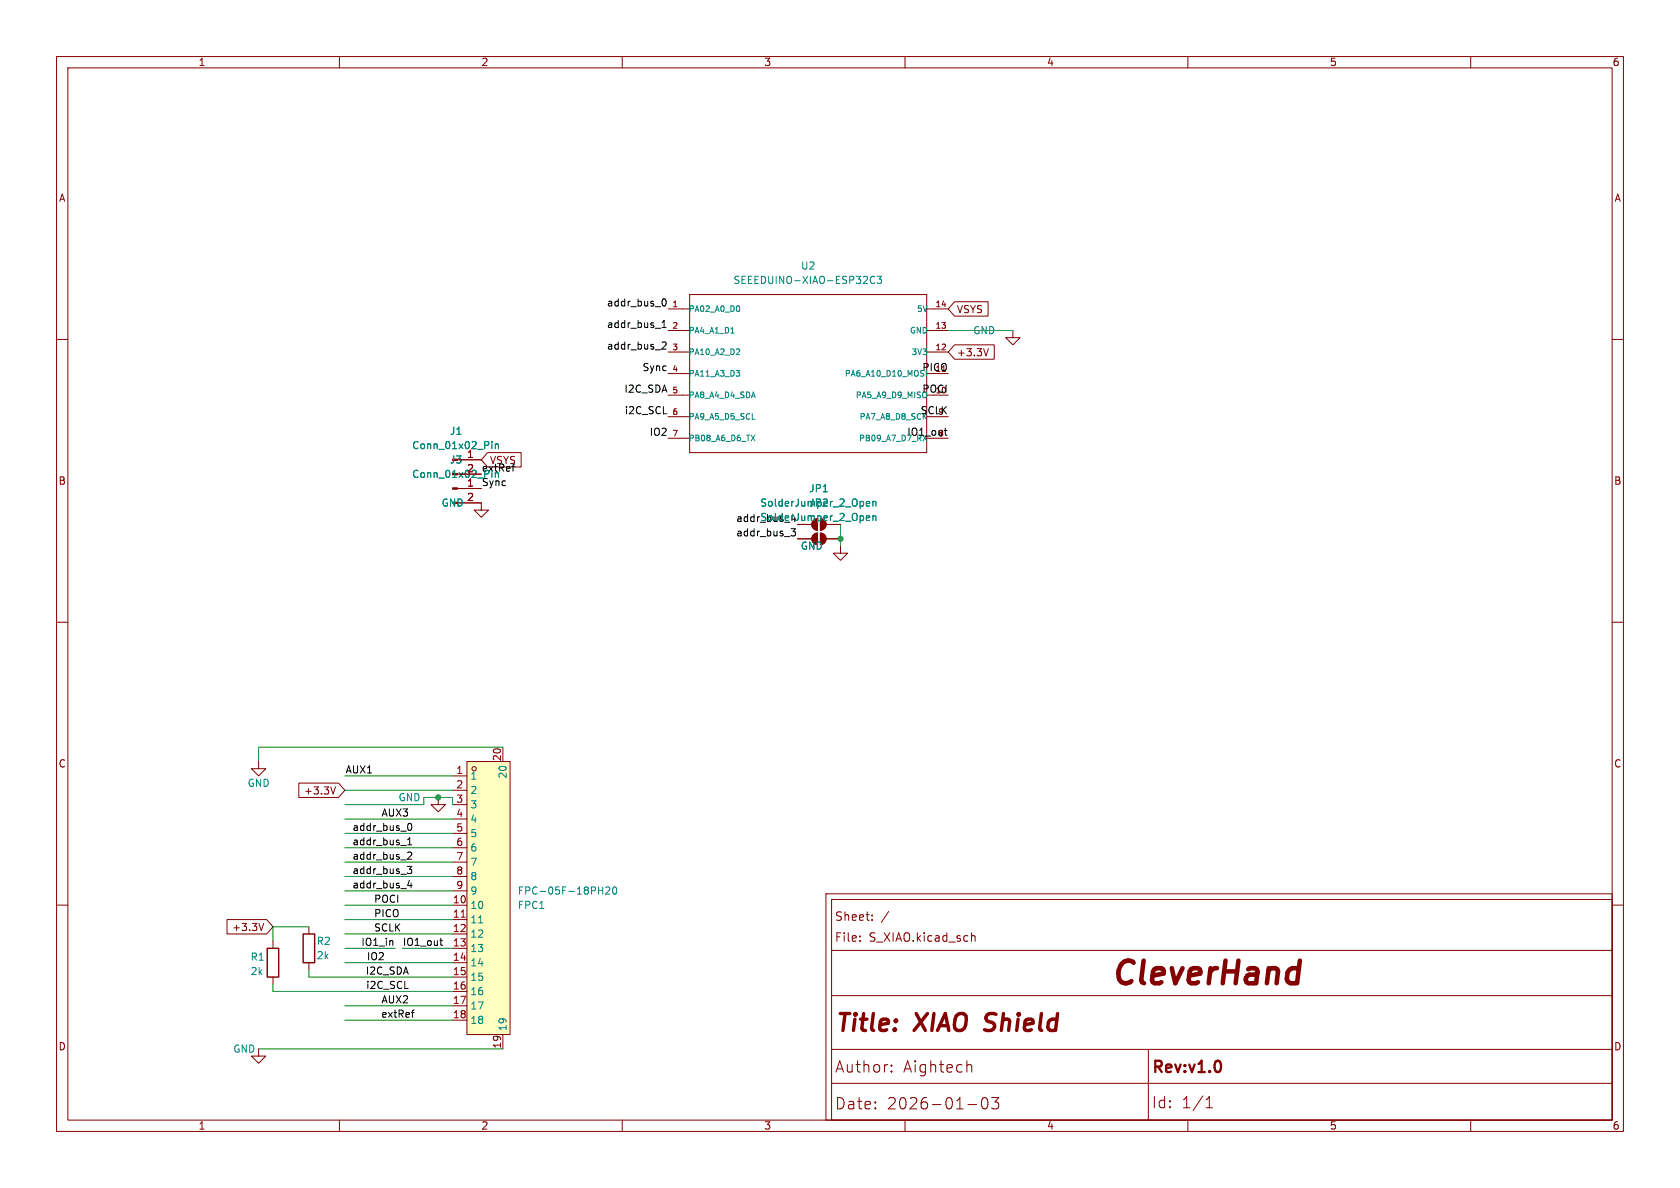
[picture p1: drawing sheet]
(kicad_sch
 (version 20250114)
 (generator "eeschema")
 (generator_version "9.0")
 (paper "A4")
 (title_block
  (title "XIAO Shield")
  (date "2026-01-03")
  (rev "v1.0")
  (company "Aightech"))
 (lib_symbols
  (symbol "00_custom:MOUDLE-SEEEDUINO-XIAO-ESP32C3"
   (pin_names
    (offset 1.016)) (exclude_from_sim no) (in_bom yes) (on_board yes)
   (property "Reference" "U" (at -21.59 15.24 0) (effects (font (size 1.27 1.27)) (justify left bottom)))
   (property "Value" "SEEEDUINO-XIAO-ESP32C3" (at -21.59 13.97 0) (effects (font (size 1.27 1.27)) (justify left bottom)))
   (property "Footprint" "00_custom-footprints:xiaoSeeedStudio_MODULE14P-SMD-2.54-21X17" (at 0 0 0) (effects (font (size 1.27 1.27)) (justify bottom) (hide yes)))
   (property "Datasheet" "" (at 0 0 0) (effects (font (size 1.27 1.27)) (hide yes)))
   (property "Description" "" (at 0 0 0) (effects (font (size 1.27 1.27)) (hide yes)))
   (symbol "MOUDLE-SEEEDUINO-XIAO-ESP32C3_0_0"
    (polyline (pts (xy -21.59 13.97) (xy 20.32 13.97)) (stroke (width 0.1524) (type default)) (fill (type none)))
    (polyline (pts (xy -21.59 11.43) (xy -22.86 11.43)) (stroke (width 0.1524) (type default)) (fill (type none)))
    (polyline (pts (xy -21.59 11.43) (xy -21.59 13.97)) (stroke (width 0.1524) (type default)) (fill (type none)))
    (polyline (pts (xy -21.59 7.62) (xy -22.86 7.62)) (stroke (width 0.1524) (type default)) (fill (type none)))
    (polyline (pts (xy -21.59 7.62) (xy -21.59 11.43)) (stroke (width 0.1524) (type default)) (fill (type none)))
    (polyline (pts (xy -21.59 3.81) (xy -22.86 3.81)) (stroke (width 0.1524) (type default)) (fill (type none)))
    (polyline (pts (xy -21.59 3.81) (xy -21.59 7.62)) (stroke (width 0.1524) (type default)) (fill (type none)))
    (polyline (pts (xy -21.59 0) (xy -22.86 0)) (stroke (width 0.1524) (type default)) (fill (type none)))
    (polyline (pts (xy -21.59 0) (xy -21.59 3.81)) (stroke (width 0.1524) (type default)) (fill (type none)))
    (polyline (pts (xy -21.59 -3.81) (xy -22.86 -3.81)) (stroke (width 0.1524) (type default)) (fill (type none)))
    (polyline (pts (xy -21.59 -7.62) (xy -22.86 -7.62)) (stroke (width 0.1524) (type default)) (fill (type none)))
    (polyline (pts (xy -21.59 -11.43) (xy -22.86 -11.43)) (stroke (width 0.1524) (type default)) (fill (type none)))
    (polyline (pts (xy -21.59 -13.97) (xy -21.59 0)) (stroke (width 0.1524) (type default)) (fill (type none)))
    (polyline (pts (xy 20.32 13.97) (xy 20.32 11.43)) (stroke (width 0.1524) (type default)) (fill (type none)))
    (polyline (pts (xy 20.32 11.43) (xy 20.32 7.62)) (stroke (width 0.1524) (type default)) (fill (type none)))
    (polyline (pts (xy 20.32 7.62) (xy 20.32 3.81)) (stroke (width 0.1524) (type default)) (fill (type none)))
    (polyline (pts (xy 20.32 3.81) (xy 20.32 -13.97)) (stroke (width 0.1524) (type default)) (fill (type none)))
    (polyline (pts (xy 20.32 -13.97) (xy -21.59 -13.97)) (stroke (width 0.1524) (type default)) (fill (type none)))
    (polyline (pts (xy 21.59 11.43) (xy 20.32 11.43)) (stroke (width 0.1524) (type default)) (fill (type none)))
    (polyline (pts (xy 21.59 7.62) (xy 20.32 7.62)) (stroke (width 0.1524) (type default)) (fill (type none)))
    (polyline (pts (xy 21.59 3.81) (xy 20.32 3.81)) (stroke (width 0.1524) (type default)) (fill (type none)))
    (polyline (pts (xy 21.59 0) (xy 20.32 0)) (stroke (width 0.1524) (type default)) (fill (type none)))
    (polyline (pts (xy 21.59 -3.81) (xy 20.32 -3.81)) (stroke (width 0.1524) (type default)) (fill (type none)))
    (polyline (pts (xy 21.59 -7.62) (xy 20.32 -7.62)) (stroke (width 0.1524) (type default)) (fill (type none)))
    (polyline (pts (xy 21.59 -11.43) (xy 20.32 -11.43)) (stroke (width 0.1524) (type default)) (fill (type none)))
    (pin bidirectional line (at -25.4 11.43 0) (length 2.54) (name "PA02_A0_D0" (effects (font (size 1.016 1.016)))) (number "1" (effects (font (size 1.016 1.016)))))
    (pin bidirectional line (at -25.4 7.62 0) (length 2.54) (name "PA4_A1_D1" (effects (font (size 1.016 1.016)))) (number "2" (effects (font (size 1.016 1.016)))))
    (pin bidirectional line (at -25.4 3.81 0) (length 2.54) (name "PA10_A2_D2" (effects (font (size 1.016 1.016)))) (number "3" (effects (font (size 1.016 1.016)))))
    (pin bidirectional line (at -25.4 0 0) (length 2.54) (name "PA11_A3_D3" (effects (font (size 1.016 1.016)))) (number "4" (effects (font (size 1.016 1.016)))))
    (pin bidirectional line (at -25.4 -3.81 0) (length 2.54) (name "PA8_A4_D4_SDA" (effects (font (size 1.016 1.016)))) (number "5" (effects (font (size 1.016 1.016)))))
    (pin bidirectional line (at -25.4 -7.62 0) (length 2.54) (name "PA9_A5_D5_SCL" (effects (font (size 1.016 1.016)))) (number "6" (effects (font (size 1.016 1.016)))))
    (pin bidirectional line (at -25.4 -11.43 0) (length 2.54) (name "PB08_A6_D6_TX" (effects (font (size 1.016 1.016)))) (number "7" (effects (font (size 1.016 1.016)))))
    (pin bidirectional line (at 24.13 11.43 180) (length 2.54) (name "5V" (effects (font (size 1.016 1.016)))) (number "14" (effects (font (size 1.016 1.016)))))
    (pin bidirectional line (at 24.13 7.62 180) (length 2.54) (name "GND" (effects (font (size 1.016 1.016)))) (number "13" (effects (font (size 1.016 1.016)))))
    (pin bidirectional line (at 24.13 3.81 180) (length 2.54) (name "3V3" (effects (font (size 1.016 1.016)))) (number "12" (effects (font (size 1.016 1.016)))))
    (pin bidirectional line (at 24.13 0 180) (length 2.54) (name "PA6_A10_D10_MOSI" (effects (font (size 1.016 1.016)))) (number "11" (effects (font (size 1.016 1.016)))))
    (pin bidirectional line (at 24.13 -3.81 180) (length 2.54) (name "PA5_A9_D9_MISO" (effects (font (size 1.016 1.016)))) (number "10" (effects (font (size 1.016 1.016)))))
    (pin bidirectional line (at 24.13 -7.62 180) (length 2.54) (name "PA7_A8_D8_SCK" (effects (font (size 1.016 1.016)))) (number "9" (effects (font (size 1.016 1.016)))))
    (pin bidirectional line (at 24.13 -11.43 180) (length 2.54) (name "PB09_A7_D7_RX" (effects (font (size 1.016 1.016)))) (number "8" (effects (font (size 1.016 1.016))))))
   (embedded_fonts no))
  (symbol "00_lcsc:FPC-05F-18PH20" (exclude_from_sim no) (in_bom yes) (on_board yes)
   (property "Reference" "FPC" (at 0 31.75 0) (effects (font (size 1.27 1.27))))
   (property "Value" "FPC-05F-18PH20" (at 0 -31.75 0) (effects (font (size 1.27 1.27))))
   (property "Footprint" "00_lcsc:FPC-SMD_18P-P0.50_FPC-05F-18PH20" (at 0 -34.29 0) (effects (font (size 1.27 1.27)) (hide yes)))
   (property "Datasheet" "" (at 0 0 0) (effects (font (size 1.27 1.27)) (hide yes)))
   (property "Description" "" (at 0 0 0) (effects (font (size 1.27 1.27)) (hide yes)))
   (property "LCSC Part" "C2856802" (at 0 -36.83 0) (effects (font (size 1.27 1.27)) (hide yes)))
   (symbol "FPC-05F-18PH20_0_1"
    (rectangle (start -2.54 24.13) (end 5.08 -24.13) (stroke (width 0) (type default)) (fill (type background)))
    (circle (center -1.27 22.86) (radius 0.38) (stroke (width 0) (type default)) (fill (type none)))
    (pin unspecified line (at -5.08 21.59 0) (length 2.54) (name "1" (effects (font (size 1.27 1.27)))) (number "1" (effects (font (size 1.27 1.27)))))
    (pin unspecified line (at -5.08 19.05 0) (length 2.54) (name "2" (effects (font (size 1.27 1.27)))) (number "2" (effects (font (size 1.27 1.27)))))
    (pin unspecified line (at -5.08 16.51 0) (length 2.54) (name "3" (effects (font (size 1.27 1.27)))) (number "3" (effects (font (size 1.27 1.27)))))
    (pin unspecified line (at -5.08 13.97 0) (length 2.54) (name "4" (effects (font (size 1.27 1.27)))) (number "4" (effects (font (size 1.27 1.27)))))
    (pin unspecified line (at -5.08 11.43 0) (length 2.54) (name "5" (effects (font (size 1.27 1.27)))) (number "5" (effects (font (size 1.27 1.27)))))
    (pin unspecified line (at -5.08 8.89 0) (length 2.54) (name "6" (effects (font (size 1.27 1.27)))) (number "6" (effects (font (size 1.27 1.27)))))
    (pin unspecified line (at -5.08 6.35 0) (length 2.54) (name "7" (effects (font (size 1.27 1.27)))) (number "7" (effects (font (size 1.27 1.27)))))
    (pin unspecified line (at -5.08 3.81 0) (length 2.54) (name "8" (effects (font (size 1.27 1.27)))) (number "8" (effects (font (size 1.27 1.27)))))
    (pin unspecified line (at -5.08 1.27 0) (length 2.54) (name "9" (effects (font (size 1.27 1.27)))) (number "9" (effects (font (size 1.27 1.27)))))
    (pin unspecified line (at -5.08 -1.27 0) (length 2.54) (name "10" (effects (font (size 1.27 1.27)))) (number "10" (effects (font (size 1.27 1.27)))))
    (pin unspecified line (at -5.08 -3.81 0) (length 2.54) (name "11" (effects (font (size 1.27 1.27)))) (number "11" (effects (font (size 1.27 1.27)))))
    (pin unspecified line (at -5.08 -6.35 0) (length 2.54) (name "12" (effects (font (size 1.27 1.27)))) (number "12" (effects (font (size 1.27 1.27)))))
    (pin unspecified line (at -5.08 -8.89 0) (length 2.54) (name "13" (effects (font (size 1.27 1.27)))) (number "13" (effects (font (size 1.27 1.27)))))
    (pin unspecified line (at -5.08 -11.43 0) (length 2.54) (name "14" (effects (font (size 1.27 1.27)))) (number "14" (effects (font (size 1.27 1.27)))))
    (pin unspecified line (at -5.08 -13.97 0) (length 2.54) (name "15" (effects (font (size 1.27 1.27)))) (number "15" (effects (font (size 1.27 1.27)))))
    (pin unspecified line (at -5.08 -16.51 0) (length 2.54) (name "16" (effects (font (size 1.27 1.27)))) (number "16" (effects (font (size 1.27 1.27)))))
    (pin unspecified line (at -5.08 -19.05 0) (length 2.54) (name "17" (effects (font (size 1.27 1.27)))) (number "17" (effects (font (size 1.27 1.27)))))
    (pin unspecified line (at -5.08 -21.59 0) (length 2.54) (name "18" (effects (font (size 1.27 1.27)))) (number "18" (effects (font (size 1.27 1.27)))))
    (pin unspecified line (at 3.81 26.67 270) (length 2.54) (name "20" (effects (font (size 1.27 1.27)))) (number "20" (effects (font (size 1.27 1.27)))))
    (pin unspecified line (at 3.81 -26.67 90) (length 2.54) (name "19" (effects (font (size 1.27 1.27)))) (number "19" (effects (font (size 1.27 1.27))))))
   (embedded_fonts no))
  (symbol "Connector:Conn_01x02_Pin"
   (pin_names
    (offset 1.016) (hide yes)) (exclude_from_sim no) (in_bom yes) (on_board yes)
   (property "Reference" "J" (at 0 2.54 0) (effects (font (size 1.27 1.27))))
   (property "Value" "Conn_01x02_Pin" (at 0 -5.08 0) (effects (font (size 1.27 1.27))))
   (property "Footprint" "" (at 0 0 0) (effects (font (size 1.27 1.27)) (hide yes)))
   (property "Datasheet" "~" (at 0 0 0) (effects (font (size 1.27 1.27)) (hide yes)))
   (property "Description" "Generic connector, single row, 01x02, script generated" (at 0 0 0) (effects (font (size 1.27 1.27)) (hide yes)))
   (property "ki_locked" "" (at 0 0 0) (effects (font (size 1.27 1.27))))
   (symbol "Conn_01x02_Pin_1_1"
    (rectangle (start 0.8636 0.127) (end 0 -0.127) (stroke (width 0.1524) (type default)) (fill (type outline)))
    (rectangle (start 0.8636 -2.413) (end 0 -2.667) (stroke (width 0.1524) (type default)) (fill (type outline)))
    (polyline (pts (xy 1.27 0) (xy 0.8636 0)) (stroke (width 0.1524) (type default)) (fill (type none)))
    (polyline (pts (xy 1.27 -2.54) (xy 0.8636 -2.54)) (stroke (width 0.1524) (type default)) (fill (type none)))
    (pin passive line (at 5.08 0 180) (length 3.81) (name "Pin_1" (effects (font (size 1.27 1.27)))) (number "1" (effects (font (size 1.27 1.27)))))
    (pin passive line (at 5.08 -2.54 180) (length 3.81) (name "Pin_2" (effects (font (size 1.27 1.27)))) (number "2" (effects (font (size 1.27 1.27))))))
   (embedded_fonts no))
  (symbol "Device:R"
   (pin_numbers (hide yes))
   (pin_names
    (offset 0)) (exclude_from_sim no) (in_bom yes) (on_board yes)
   (property "Reference" "R" (at 2.032 0 90) (effects (font (size 1.27 1.27))))
   (property "Value" "R" (at 0 0 90) (effects (font (size 1.27 1.27))))
   (property "Footprint" "" (at -1.778 0 90) (effects (font (size 1.27 1.27)) (hide yes)))
   (property "Datasheet" "~" (at 0 0 0) (effects (font (size 1.27 1.27)) (hide yes)))
   (property "Description" "Resistor" (at 0 0 0) (effects (font (size 1.27 1.27)) (hide yes)))
   (symbol "R_0_1"
    (rectangle (start -1.016 -2.54) (end 1.016 2.54) (stroke (width 0.254) (type default)) (fill (type none))))
   (symbol "R_1_1"
    (pin passive line (at 0 3.81 270) (length 1.27) (name "~" (effects (font (size 1.27 1.27)))) (number "1" (effects (font (size 1.27 1.27)))))
    (pin passive line (at 0 -3.81 90) (length 1.27) (name "~" (effects (font (size 1.27 1.27)))) (number "2" (effects (font (size 1.27 1.27))))))
   (embedded_fonts no))
  (symbol "Jumper:SolderJumper_2_Open"
   (pin_numbers (hide yes))
   (pin_names
    (offset 0) (hide yes)) (exclude_from_sim yes) (in_bom no) (on_board yes)
   (property "Reference" "JP" (at 0 2.032 0) (effects (font (size 1.27 1.27))))
   (property "Value" "SolderJumper_2_Open" (at 0 -2.54 0) (effects (font (size 1.27 1.27))))
   (property "Footprint" "" (at 0 0 0) (effects (font (size 1.27 1.27)) (hide yes)))
   (property "Datasheet" "~" (at 0 0 0) (effects (font (size 1.27 1.27)) (hide yes)))
   (property "Description" "Solder Jumper, 2-pole, open" (at 0 0 0) (effects (font (size 1.27 1.27)) (hide yes)))
   (symbol "SolderJumper_2_Open_0_1"
    (polyline (pts (xy -0.254 1.016) (xy -0.254 -1.016)) (stroke (width 0) (type default)) (fill (type none)))
    (arc (start -0.254 -1.016) (mid -1.2656 0) (end -0.254 1.016) (stroke (width 0) (type default)) (fill (type none)))
    (arc (start -0.254 -1.016) (mid -1.2656 0) (end -0.254 1.016) (stroke (width 0) (type default)) (fill (type outline)))
    (arc (start 0.254 1.016) (mid 1.2656 0) (end 0.254 -1.016) (stroke (width 0) (type default)) (fill (type none)))
    (arc (start 0.254 1.016) (mid 1.2656 0) (end 0.254 -1.016) (stroke (width 0) (type default)) (fill (type outline)))
    (polyline (pts (xy 0.254 1.016) (xy 0.254 -1.016)) (stroke (width 0) (type default)) (fill (type none))))
   (symbol "SolderJumper_2_Open_1_1"
    (pin passive line (at -3.81 0 0) (length 2.54) (name "A" (effects (font (size 1.27 1.27)))) (number "1" (effects (font (size 1.27 1.27)))))
    (pin passive line (at 3.81 0 180) (length 2.54) (name "B" (effects (font (size 1.27 1.27)))) (number "2" (effects (font (size 1.27 1.27))))))
   (embedded_fonts no))
  (symbol "power:GND"
   (power)
   (pin_names
    (offset 0)) (exclude_from_sim no) (in_bom yes) (on_board yes)
   (property "Reference" "#PWR" (at 0 -6.35 0) (effects (font (size 1.27 1.27)) (hide yes)))
   (property "Value" "GND" (at 0 -3.81 0) (effects (font (size 1.27 1.27))))
   (property "Footprint" "" (at 0 0 0) (effects (font (size 1.27 1.27)) (hide yes)))
   (property "Datasheet" "" (at 0 0 0) (effects (font (size 1.27 1.27)) (hide yes)))
   (property "Description" "Power symbol creates a global label with name \"GND\" , ground" (at 0 0 0) (effects (font (size 1.27 1.27)) (hide yes)))
   (symbol "GND_0_1"
    (polyline (pts (xy 0 0) (xy 0 -1.27) (xy 1.27 -1.27) (xy 0 -2.54) (xy -1.27 -1.27) (xy 0 -1.27)) (stroke (width 0) (type default)) (fill (type none))))
   (symbol "GND_1_1"
    (pin power_in line (at 0 0 270) (length 0) (hide yes) (name "GND" (effects (font (size 1.27 1.27)))) (number "1" (effects (font (size 1.27 1.27))))))
   (embedded_fonts no)))
 (junction
  (at 148.59 95.25)
  (diameter 0)
  (color 0 0 0 0))
 (junction
  (at 77.47 140.97)
  (diameter 0)
  (color 0 0 0 0))
 (wire
  (pts (xy 60.96 165.1) (xy 80.01 165.1))
  (stroke (width 0) (type default)))
 (wire
  (pts (xy 60.96 144.78) (xy 80.01 144.78))
  (stroke (width 0) (type default)))
 (wire
  (pts (xy 60.96 180.34) (xy 80.01 180.34))
  (stroke (width 0) (type default)))
 (wire
  (pts (xy 54.61 172.72) (xy 80.01 172.72))
  (stroke (width 0) (type default)))
 (wire
  (pts (xy 74.93 140.97) (xy 77.47 140.97))
  (stroke (width 0) (type default)))
 (wire
  (pts (xy 48.26 163.83) (xy 48.26 166.37))
  (stroke (width 0) (type default)))
 (wire
  (pts (xy 60.96 154.94) (xy 80.01 154.94))
  (stroke (width 0) (type default)))
 (wire
  (pts (xy 77.47 140.97) (xy 80.01 140.97))
  (stroke (width 0) (type default)))
 (wire
  (pts (xy 74.93 142.24) (xy 60.96 142.24))
  (stroke (width 0) (type default)))
 (wire
  (pts (xy 60.96 160.02) (xy 80.01 160.02))
  (stroke (width 0) (type default)))
 (wire
  (pts (xy 60.96 162.56) (xy 80.01 162.56))
  (stroke (width 0) (type default)))
 (wire
  (pts (xy 60.96 147.32) (xy 80.01 147.32))
  (stroke (width 0) (type default)))
 (wire
  (pts (xy 148.59 95.25) (xy 148.59 96.52))
  (stroke (width 0) (type default)))
 (wire
  (pts (xy 45.72 134.62) (xy 45.72 132.08))
  (stroke (width 0) (type default)))
 (wire
  (pts (xy 48.26 175.26) (xy 80.01 175.26))
  (stroke (width 0) (type default)))
 (wire
  (pts (xy 179.07 58.42) (xy 167.64 58.42))
  (stroke (width 0) (type default)))
 (wire
  (pts (xy 60.96 177.8) (xy 80.01 177.8))
  (stroke (width 0) (type default)))
 (wire
  (pts (xy 80.01 167.64) (xy 71.12 167.64))
  (stroke (width 0) (type default)))
 (wire
  (pts (xy 54.61 172.72) (xy 54.61 171.45))
  (stroke (width 0) (type default)))
 (wire
  (pts (xy 48.26 163.83) (xy 54.61 163.83))
  (stroke (width 0) (type default)))
 (wire
  (pts (xy 45.72 185.42) (xy 88.9 185.42))
  (stroke (width 0) (type default)))
 (wire
  (pts (xy 60.96 149.86) (xy 80.01 149.86))
  (stroke (width 0) (type default)))
 (wire
  (pts (xy 48.26 175.26) (xy 48.26 173.99))
  (stroke (width 0) (type default)))
 (wire
  (pts (xy 45.72 132.08) (xy 88.9 132.08))
  (stroke (width 0) (type default)))
 (wire
  (pts (xy 60.96 139.7) (xy 80.01 139.7))
  (stroke (width 0) (type default)))
 (wire
  (pts (xy 60.96 137.16) (xy 80.01 137.16))
  (stroke (width 0) (type default)))
 (wire
  (pts (xy 60.96 167.64) (xy 69.85 167.64))
  (stroke (width 0) (type default)))
 (wire
  (pts (xy 60.96 152.4) (xy 80.01 152.4))
  (stroke (width 0) (type default)))
 (wire
  (pts (xy 80.01 140.97) (xy 80.01 142.24))
  (stroke (width 0) (type default)))
 (wire
  (pts (xy 60.96 170.18) (xy 80.01 170.18))
  (stroke (width 0) (type default)))
 (wire
  (pts (xy 148.59 92.71) (xy 148.59 95.25))
  (stroke (width 0) (type default)))
 (wire
  (pts (xy 74.93 140.97) (xy 74.93 142.24))
  (stroke (width 0) (type default)))
 (wire
  (pts (xy 60.96 157.48) (xy 80.01 157.48))
  (stroke (width 0) (type default)))
 (label "i2C_SCL"
  (at 118.11 73.66 180)
  (effects (font (size 1.27 1.27)) (justify right bottom)))
 (label "addr_bus_4"
  (at 140.97 92.71 180)
  (effects (font (size 1.27 1.27)) (justify right bottom)))
 (label "AUX2"
  (at 72.39 177.8 180)
  (effects (font (size 1.27 1.27)) (justify right bottom)))
 (label "addr_bus_0"
  (at 62.23 147.32 0)
  (effects (font (size 1.27 1.27)) (justify left bottom)))
 (label "i2C_SCL"
  (at 72.39 175.26 180)
  (effects (font (size 1.27 1.27)) (justify right bottom)))
 (label "AUX3"
  (at 72.39 144.78 180)
  (effects (font (size 1.27 1.27)) (justify right bottom)))
 (label "Sync"
  (at 118.11 66.04 180)
  (effects (font (size 1.27 1.27)) (justify right bottom)))
 (label "addr_bus_2"
  (at 62.23 152.4 0)
  (effects (font (size 1.27 1.27)) (justify left bottom)))
 (label "extRef"
  (at 85.09 83.82 0)
  (effects (font (size 1.27 1.27)) (justify left bottom)))
 (label "IO1_out"
  (at 167.64 77.47 180)
  (effects (font (size 1.27 1.27)) (justify right bottom)))
 (label "extRef"
  (at 67.31 180.34 0)
  (effects (font (size 1.27 1.27)) (justify left bottom)))
 (label "PICO"
  (at 167.64 66.04 180)
  (effects (font (size 1.27 1.27)) (justify right bottom)))
 (label "addr_bus_0"
  (at 118.11 54.61 180)
  (effects (font (size 1.27 1.27)) (justify right bottom)))
 (label "IO2"
  (at 118.11 77.47 180)
  (effects (font (size 1.27 1.27)) (justify right bottom)))
 (label "IO1_in"
  (at 69.85 167.64 180)
  (effects (font (size 1.27 1.27)) (justify right bottom)))
 (label "IO2"
  (at 64.77 170.18 0)
  (effects (font (size 1.27 1.27)) (justify left bottom)))
 (label "I2C_SDA"
  (at 118.11 69.85 180)
  (effects (font (size 1.27 1.27)) (justify right bottom)))
 (label "IO1_out"
  (at 71.12 167.64 0)
  (effects (font (size 1.27 1.27)) (justify left bottom)))
 (label "AUX1"
  (at 66.04 137.16 180)
  (effects (font (size 1.27 1.27)) (justify right bottom)))
 (label "Sync"
  (at 85.09 86.36 0)
  (effects (font (size 1.27 1.27)) (justify left bottom)))
 (label "POCI"
  (at 167.64 69.85 180)
  (effects (font (size 1.27 1.27)) (justify right bottom)))
 (label "POCI"
  (at 66.04 160.02 0)
  (effects (font (size 1.27 1.27)) (justify left bottom)))
 (label "PICO"
  (at 66.04 162.56 0)
  (effects (font (size 1.27 1.27)) (justify left bottom)))
 (label "addr_bus_4"
  (at 62.23 157.48 0)
  (effects (font (size 1.27 1.27)) (justify left bottom)))
 (label "addr_bus_3"
  (at 140.97 95.25 180)
  (effects (font (size 1.27 1.27)) (justify right bottom)))
 (label "I2C_SDA"
  (at 72.39 172.72 180)
  (effects (font (size 1.27 1.27)) (justify right bottom)))
 (label "addr_bus_1"
  (at 118.11 58.42 180)
  (effects (font (size 1.27 1.27)) (justify right bottom)))
 (label "SCLK"
  (at 167.64 73.66 180)
  (effects (font (size 1.27 1.27)) (justify right bottom)))
 (label "SCLK"
  (at 66.04 165.1 0)
  (effects (font (size 1.27 1.27)) (justify left bottom)))
 (label "addr_bus_1"
  (at 62.23 149.86 0)
  (effects (font (size 1.27 1.27)) (justify left bottom)))
 (label "addr_bus_3"
  (at 62.23 154.94 0)
  (effects (font (size 1.27 1.27)) (justify left bottom)))
 (label "addr_bus_2"
  (at 118.11 62.23 180)
  (effects (font (size 1.27 1.27)) (justify right bottom)))
 (global_label "VSYS"
  (shape input)
  (at 85.09 81.28 0)
  (fields_autoplaced yes)
  (effects (font (size 1.27 1.27)) (justify left))
  (property "Intersheetrefs" "${INTERSHEET_REFS}" (at 92.6714 81.28 0) (effects (font (size 1.27 1.27)) (justify left) (hide yes))))
 (global_label "+3.3V"
  (shape input)
  (at 48.26 163.83 180)
  (fields_autoplaced yes)
  (effects (font (size 1.27 1.27)) (justify right))
  (property "Intersheetrefs" "${INTERSHEET_REFS}" (at 39.59 163.83 0) (effects (font (size 1.27 1.27)) (justify right) (hide yes))))
 (global_label "VSYS"
  (shape input)
  (at 167.64 54.61 0)
  (fields_autoplaced yes)
  (effects (font (size 1.27 1.27)) (justify left))
  (property "Intersheetrefs" "${INTERSHEET_REFS}" (at 175.2214 54.61 0) (effects (font (size 1.27 1.27)) (justify left) (hide yes))))
 (global_label "+3.3V"
  (shape input)
  (at 60.96 139.7 180)
  (fields_autoplaced yes)
  (effects (font (size 1.27 1.27)) (justify right))
  (property "Intersheetrefs" "${INTERSHEET_REFS}" (at 52.29 139.7 0) (effects (font (size 1.27 1.27)) (justify right) (hide yes))))
 (global_label "+3.3V"
  (shape input)
  (at 167.64 62.23 0)
  (fields_autoplaced yes)
  (effects (font (size 1.27 1.27)) (justify left))
  (property "Intersheetrefs" "${INTERSHEET_REFS}" (at 176.31 62.23 0) (effects (font (size 1.27 1.27)) (justify left) (hide yes))))
 (symbol
  (lib_id "power:GND")
  (at 45.72 185.42 0)
  (unit 1)
  (exclude_from_sim no)
  (in_bom yes)
  (on_board yes)
  (dnp no)
  (property "Reference" "#PWR02" (at 45.72 191.77 0) (effects (font (size 1.27 1.27)) (hide yes)))
  (property "Value" "GND" (at 43.18 185.42 0) (effects (font (size 1.27 1.27))))
  (property "Footprint" "" (at 45.72 185.42 0) (effects (font (size 1.27 1.27)) (hide yes)))
  (property "Datasheet" "" (at 45.72 185.42 0) (effects (font (size 1.27 1.27)) (hide yes)))
  (property "Description" "" (at 45.72 185.42 0) (effects (font (size 1.27 1.27)) (hide yes)))
  (pin "1"))
 (symbol
  (lib_id "00_custom:MOUDLE-SEEEDUINO-XIAO-ESP32C3")
  (at 143.51 66.04 0)
  (unit 1)
  (exclude_from_sim no)
  (in_bom no)
  (on_board yes)
  (dnp no)
  (fields_autoplaced yes)
  (property "Reference" "U2" (at 142.875 46.99 0) (effects (font (size 1.27 1.27))))
  (property "Value" "SEEEDUINO-XIAO-ESP32C3" (at 142.875 49.53 0) (effects (font (size 1.27 1.27))))
  (property "Footprint" "00_custom-footprints:xiaoSeeedStudio_MODULE14P-DIP" (at 143.51 66.04 0) (effects (font (size 1.27 1.27)) (justify bottom) (hide yes)))
  (property "Datasheet" "" (at 143.51 66.04 0) (effects (font (size 1.27 1.27)) (hide yes)))
  (property "Description" "" (at 143.51 66.04 0) (effects (font (size 1.27 1.27)) (hide yes)))
  (pin "5")
  (pin "12")
  (pin "8")
  (pin "9")
  (pin "11")
  (pin "10")
  (pin "1")
  (pin "6")
  (pin "7")
  (pin "4")
  (pin "3")
  (pin "14")
  (pin "2")
  (pin "13"))
 (symbol
  (lib_id "power:GND")
  (at 45.72 134.62 0)
  (unit 1)
  (exclude_from_sim no)
  (in_bom yes)
  (on_board yes)
  (dnp no)
  (property "Reference" "#PWR01" (at 45.72 140.97 0) (effects (font (size 1.27 1.27)) (hide yes)))
  (property "Value" "GND" (at 45.72 138.43 0) (effects (font (size 1.27 1.27))))
  (property "Footprint" "" (at 45.72 134.62 0) (effects (font (size 1.27 1.27)) (hide yes)))
  (property "Datasheet" "" (at 45.72 134.62 0) (effects (font (size 1.27 1.27)) (hide yes)))
  (property "Description" "" (at 45.72 134.62 0) (effects (font (size 1.27 1.27)) (hide yes)))
  (pin "1"))
 (symbol
  (lib_id "Connector:Conn_01x02_Pin")
  (at 80.01 81.28 0)
  (unit 1)
  (exclude_from_sim no)
  (in_bom no)
  (on_board yes)
  (dnp no)
  (fields_autoplaced yes)
  (property "Reference" "J1" (at 80.645 76.2 0) (effects (font (size 1.27 1.27))))
  (property "Value" "Conn_01x02_Pin" (at 80.645 78.74 0) (effects (font (size 1.27 1.27))))
  (property "Footprint" "Connector_PinHeader_2.54mm:PinHeader_1x02_P2.54mm_Vertical" (at 80.01 81.28 0) (effects (font (size 1.27 1.27)) (hide yes)))
  (property "Datasheet" "" (at 80.01 81.28 0) (effects (font (size 1.27 1.27)) (hide yes)))
  (property "Description" "Generic connector, single row, 01x02, script generated" (at 80.01 81.28 0) (effects (font (size 1.27 1.27)) (hide yes)))
  (pin "1")
  (pin "2"))
 (symbol
  (lib_id "Device:R")
  (at 48.26 170.18 0)
  (unit 1)
  (exclude_from_sim no)
  (in_bom yes)
  (on_board yes)
  (dnp no)
  (property "Reference" "R1" (at 44.196 169.164 0) (effects (font (size 1.27 1.27)) (justify left)))
  (property "Value" "2k" (at 44.196 171.704 0) (effects (font (size 1.27 1.27)) (justify left)))
  (property "Footprint" "Resistor_SMD:R_0402_1005Metric_Pad0.72x0.64mm_HandSolder" (at 46.482 170.18 90) (effects (font (size 1.27 1.27)) (hide yes)))
  (property "Datasheet" "" (at 48.26 170.18 0) (effects (font (size 1.27 1.27)) (hide yes)))
  (property "Description" "Resistor" (at 48.26 170.18 0) (effects (font (size 1.27 1.27)) (hide yes)))
  (property "LCSC Part" "C4109" (at 48.26 170.18 0) (effects (font (size 1.27 1.27)) (hide yes)))
  (pin "2")
  (pin "1"))
 (symbol
  (lib_id "power:GND")
  (at 85.09 88.9 0)
  (unit 1)
  (exclude_from_sim no)
  (in_bom yes)
  (on_board yes)
  (dnp no)
  (property "Reference" "#PWR05" (at 85.09 95.25 0) (effects (font (size 1.27 1.27)) (hide yes)))
  (property "Value" "GND" (at 80.01 88.9 0) (effects (font (size 1.27 1.27))))
  (property "Footprint" "" (at 85.09 88.9 0) (effects (font (size 1.27 1.27)) (hide yes)))
  (property "Datasheet" "" (at 85.09 88.9 0) (effects (font (size 1.27 1.27)) (hide yes)))
  (property "Description" "" (at 85.09 88.9 0) (effects (font (size 1.27 1.27)) (hide yes)))
  (pin "1"))
 (symbol
  (lib_id "power:GND")
  (at 148.59 96.52 0)
  (unit 1)
  (exclude_from_sim no)
  (in_bom yes)
  (on_board yes)
  (dnp no)
  (property "Reference" "#PWR06" (at 148.59 102.87 0) (effects (font (size 1.27 1.27)) (hide yes)))
  (property "Value" "GND" (at 143.51 96.52 0) (effects (font (size 1.27 1.27))))
  (property "Footprint" "" (at 148.59 96.52 0) (effects (font (size 1.27 1.27)) (hide yes)))
  (property "Datasheet" "" (at 148.59 96.52 0) (effects (font (size 1.27 1.27)) (hide yes)))
  (property "Description" "" (at 148.59 96.52 0) (effects (font (size 1.27 1.27)) (hide yes)))
  (pin "1"))
 (symbol
  (lib_id "00_lcsc:FPC-05F-18PH20")
  (at 85.09 158.75 0)
  (unit 1)
  (exclude_from_sim no)
  (in_bom yes)
  (on_board yes)
  (dnp no)
  (property "Reference" "FPC1" (at 91.44 160.0201 0) (effects (font (size 1.27 1.27)) (justify left)))
  (property "Value" "FPC-05F-18PH20" (at 91.44 157.4801 0) (effects (font (size 1.27 1.27)) (justify left)))
  (property "Footprint" "00_lcsc:FPC-SMD_18P-P0.50_FPC-05F-18PH20" (at 85.09 193.04 0) (effects (font (size 1.27 1.27)) (hide yes)))
  (property "Datasheet" "" (at 85.09 158.75 0) (effects (font (size 1.27 1.27)) (hide yes)))
  (property "Description" "" (at 85.09 158.75 0) (effects (font (size 1.27 1.27)) (hide yes)))
  (property "LCSC Part" "C397324" (at 85.09 195.58 0) (effects (font (size 1.27 1.27)) (hide yes)))
  (pin "13")
  (pin "15")
  (pin "19")
  (pin "20")
  (pin "17")
  (pin "3")
  (pin "16")
  (pin "14")
  (pin "6")
  (pin "5")
  (pin "2")
  (pin "18")
  (pin "7")
  (pin "12")
  (pin "11")
  (pin "10")
  (pin "1")
  (pin "8")
  (pin "4")
  (pin "9"))
 (symbol
  (lib_id "power:GND")
  (at 179.07 58.42 0)
  (unit 1)
  (exclude_from_sim no)
  (in_bom yes)
  (on_board yes)
  (dnp no)
  (property "Reference" "#PWR03" (at 179.07 64.77 0) (effects (font (size 1.27 1.27)) (hide yes)))
  (property "Value" "GND" (at 173.99 58.42 0) (effects (font (size 1.27 1.27))))
  (property "Footprint" "" (at 179.07 58.42 0) (effects (font (size 1.27 1.27)) (hide yes)))
  (property "Datasheet" "" (at 179.07 58.42 0) (effects (font (size 1.27 1.27)) (hide yes)))
  (property "Description" "" (at 179.07 58.42 0) (effects (font (size 1.27 1.27)) (hide yes)))
  (pin "1"))
 (symbol
  (lib_id "Device:R")
  (at 54.61 167.64 0)
  (unit 1)
  (exclude_from_sim no)
  (in_bom yes)
  (on_board yes)
  (dnp no)
  (property "Reference" "R2" (at 55.88 166.37 0) (effects (font (size 1.27 1.27)) (justify left)))
  (property "Value" "2k" (at 55.88 168.91 0) (effects (font (size 1.27 1.27)) (justify left)))
  (property "Footprint" "Resistor_SMD:R_0402_1005Metric_Pad0.72x0.64mm_HandSolder" (at 52.832 167.64 90) (effects (font (size 1.27 1.27)) (hide yes)))
  (property "Datasheet" "" (at 54.61 167.64 0) (effects (font (size 1.27 1.27)) (hide yes)))
  (property "Description" "Resistor" (at 54.61 167.64 0) (effects (font (size 1.27 1.27)) (hide yes)))
  (property "LCSC Part" "C4109" (at 54.61 167.64 0) (effects (font (size 1.27 1.27)) (hide yes)))
  (pin "2")
  (pin "1"))
 (symbol
  (lib_id "power:GND")
  (at 77.47 140.97 0)
  (unit 1)
  (exclude_from_sim no)
  (in_bom yes)
  (on_board yes)
  (dnp no)
  (property "Reference" "#PWR04" (at 77.47 147.32 0) (effects (font (size 1.27 1.27)) (hide yes)))
  (property "Value" "GND" (at 72.39 140.97 0) (effects (font (size 1.27 1.27))))
  (property "Footprint" "" (at 77.47 140.97 0) (effects (font (size 1.27 1.27)) (hide yes)))
  (property "Datasheet" "" (at 77.47 140.97 0) (effects (font (size 1.27 1.27)) (hide yes)))
  (property "Description" "" (at 77.47 140.97 0) (effects (font (size 1.27 1.27)) (hide yes)))
  (pin "1"))
 (symbol
  (lib_id "Connector:Conn_01x02_Pin")
  (at 80.01 86.36 0)
  (unit 1)
  (exclude_from_sim no)
  (in_bom no)
  (on_board yes)
  (dnp no)
  (fields_autoplaced yes)
  (property "Reference" "J3" (at 80.645 81.28 0) (effects (font (size 1.27 1.27))))
  (property "Value" "Conn_01x02_Pin" (at 80.645 83.82 0) (effects (font (size 1.27 1.27))))
  (property "Footprint" "Connector_PinHeader_2.54mm:PinHeader_1x02_P2.54mm_Vertical" (at 80.01 86.36 0) (effects (font (size 1.27 1.27)) (hide yes)))
  (property "Datasheet" "" (at 80.01 86.36 0) (effects (font (size 1.27 1.27)) (hide yes)))
  (property "Description" "Generic connector, single row, 01x02, script generated" (at 80.01 86.36 0) (effects (font (size 1.27 1.27)) (hide yes)))
  (pin "1")
  (pin "2"))
 (symbol
  (lib_id "Jumper:SolderJumper_2_Open")
  (at 144.78 92.71 0)
  (unit 1)
  (exclude_from_sim yes)
  (in_bom no)
  (on_board yes)
  (dnp no)
  (fields_autoplaced yes)
  (property "Reference" "JP1" (at 144.78 86.36 0) (effects (font (size 1.27 1.27))))
  (property "Value" "SolderJumper_2_Open" (at 144.78 88.9 0) (effects (font (size 1.27 1.27))))
  (property "Footprint" "Jumper:SolderJumper-2_P1.3mm_Open_Pad1.0x1.5mm" (at 144.78 92.71 0) (effects (font (size 1.27 1.27)) (hide yes)))
  (property "Datasheet" "" (at 144.78 92.71 0) (effects (font (size 1.27 1.27)) (hide yes)))
  (property "Description" "Solder Jumper, 2-pole, open" (at 144.78 92.71 0) (effects (font (size 1.27 1.27)) (hide yes)))
  (pin "1")
  (pin "2"))
 (symbol
  (lib_id "Jumper:SolderJumper_2_Open")
  (at 144.78 95.25 0)
  (unit 1)
  (exclude_from_sim yes)
  (in_bom no)
  (on_board yes)
  (dnp no)
  (fields_autoplaced yes)
  (property "Reference" "JP2" (at 144.78 88.9 0) (effects (font (size 1.27 1.27))))
  (property "Value" "SolderJumper_2_Open" (at 144.78 91.44 0) (effects (font (size 1.27 1.27))))
  (property "Footprint" "Jumper:SolderJumper-2_P1.3mm_Open_Pad1.0x1.5mm" (at 144.78 95.25 0) (effects (font (size 1.27 1.27)) (hide yes)))
  (property "Datasheet" "" (at 144.78 95.25 0) (effects (font (size 1.27 1.27)) (hide yes)))
  (property "Description" "Solder Jumper, 2-pole, open" (at 144.78 95.25 0) (effects (font (size 1.27 1.27)) (hide yes)))
  (pin "1")
  (pin "2"))
 (sheet_instances
  (path ""
   (page "1")))
 (embedded_fonts no)
 (embedded_files
  (file (name "DrawingSheetSch.kicad_wks") (type worksheet)
   (data |KLUv/WDNCPUTAIYdXCAQtRtqMSSPVzLCkHYhfXmpDs0J6q397vuiwzYiAGCAcVMATABUAN0H/0Zj
    s5x9rSZzHsxnHCxYM8re/GdFfi1YsOJsL9nwR/4EACDwAb2HMl4Uhsr47ecY8EN1xs9lv64hAAKF
    a85ZqaR9sQ2zhwiAQNgRYT7Osx1CP/Lv3pLVoi2tQIE0yt61/Zx/vGX2m7H3YMuWVMfDYNcOvv32
    zfd3QThzTfVf93iwR2d/1ymVMs6qsQuLWJ39mfuQoto93H3Pswf/4w/6QNx1FedsK9YLEtEomiWb
    mAaIkE+qacWrKZUSi1VbEaunbEssMFmFQtFMg0b4c4ucMyn7X/ealLEfgjgW7ZkgUatl13VyVgLg
    4sxsi3aIP9SkOgUqK1qrrq4q1sN3uUb2kIMKWi8Zr8aWkGxZ1qBIWWNVHwlI5tAYluFZkHvbtWvE
    MsembZuMFaU+2+++ocxoCQwnwadR/Zwn40xn/3CSCyQheUQUGW8CcaABNcgUmpGRpClkmANgRMRM
    mekG6sWsQ/DTI0Rk3qBZUJIOWz7/98xrNYN+dwFNjatb+3wpDqw9PpIxUCGUhpTyd8VjabxD4wfe
    Qm8MDt3g+ajVkFkjfDSMhAJ9k6sOHQHyBwPUXeUt8tKBEKQPawsCbyKCDz5Cxqm5mYrVHySOIEZ0
    GI7UiB/y8A8p+yCbXvVEiZQSBQGTGzR59D4QmuGAXiZM8HG9LCmPCD6JnFNpFL6ddfwmyTXvrMt6
    nhRc1g1ZNlGjv5S0hZGNMe5jRXuGVlTqCG4/Js8PNSsnr4se2aMeLyIh5oXcdt9Jr3Cx6QrwR5Vd
    XHEYL+snYElBHMYV73ahJRDjA1cB|)
   (checksum "50178581CA2EC9EE00EA89BD5996BF6F"))))
